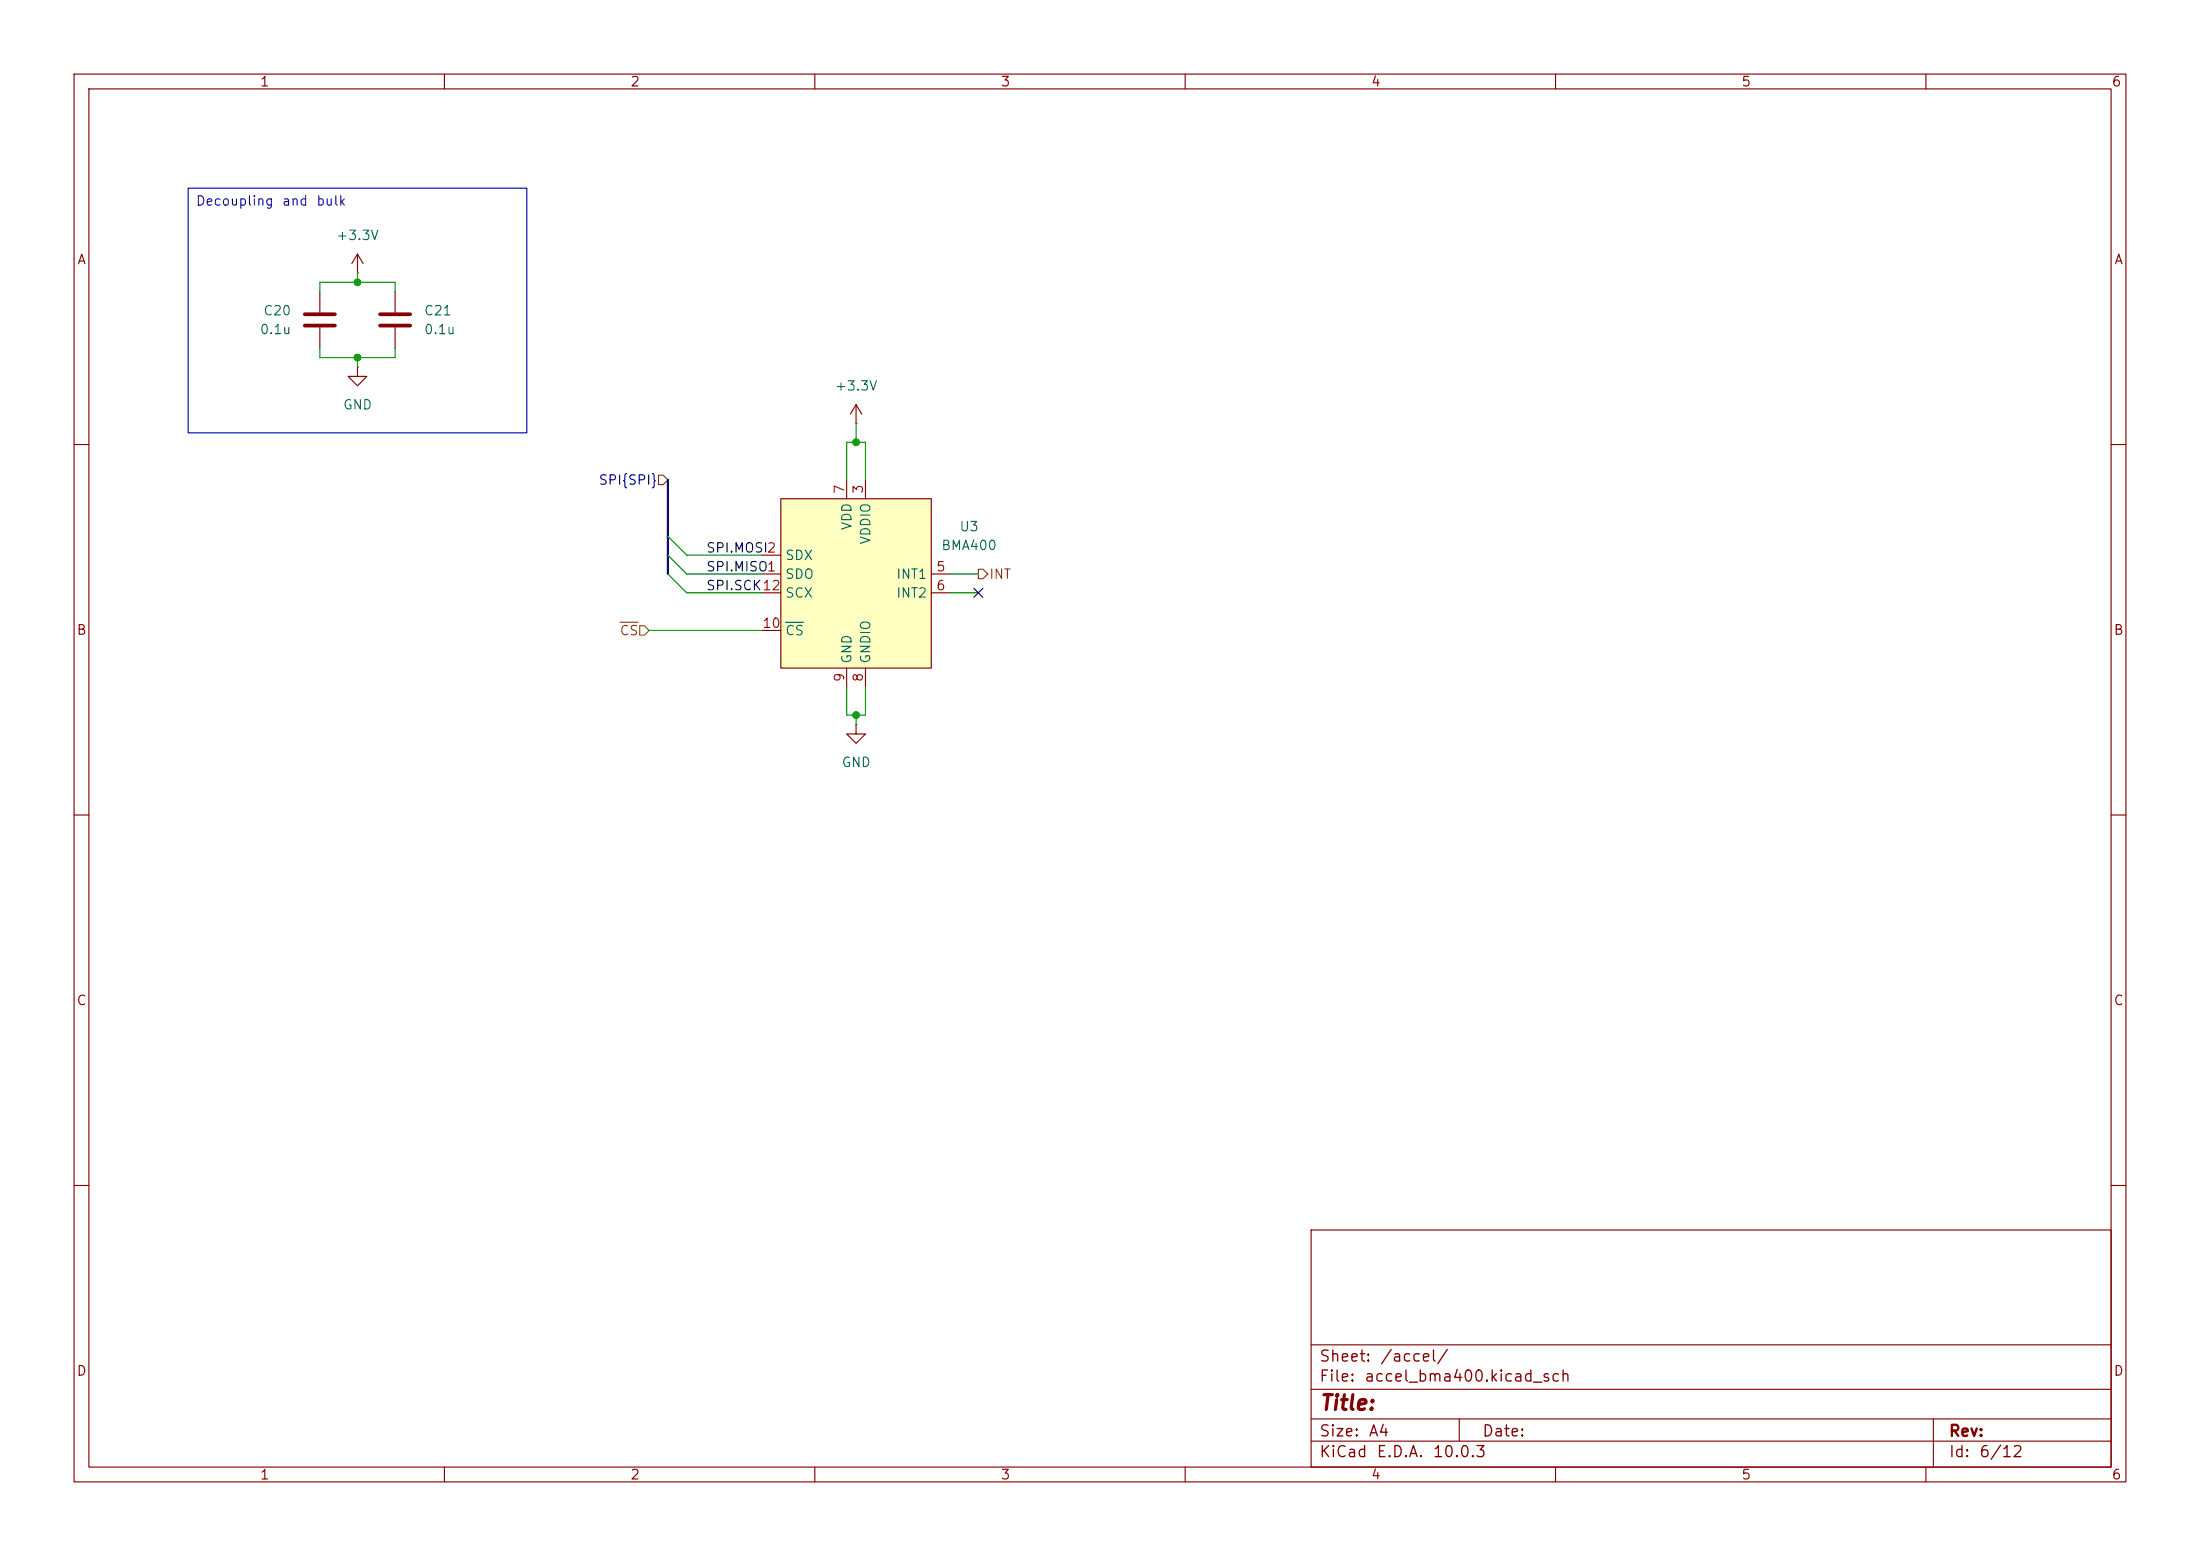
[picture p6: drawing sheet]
(kicad_sch
 (version 20260306)
 (generator "eeschema")
 (generator_version "10.0")
 (paper "A4")
 (lib_symbols
  (symbol "Device:C"
   (pin_numbers (hide yes))
   (pin_names
    (offset 0.254)) (exclude_from_sim no) (in_bom yes) (on_board yes)
   (in_pos_files yes)
   (duplicate_pin_numbers_are_jumpers no)
   (property "Reference" "C" (at 0.635 2.54 0) (show_name no) (do_not_autoplace no) (effects (font (size 1.27 1.27)) (justify left)))
   (property "Value" "C" (at 0.635 -2.54 0) (show_name no) (do_not_autoplace no) (effects (font (size 1.27 1.27)) (justify left)))
   (property "Footprint" "" (at 0.9652 -3.81 0) (show_name no) (do_not_autoplace no) (hide yes) (effects (font (size 1.27 1.27))))
   (property "Datasheet" "" (at 0 0 0) (show_name no) (do_not_autoplace no) (hide yes) (effects (font (size 1.27 1.27))))
   (property "Description" "Unpolarized capacitor" (at 0 0 0) (show_name no) (do_not_autoplace no) (hide yes) (effects (font (size 1.27 1.27))))
   (symbol "C_0_1"
    (polyline (pts (xy -2.032 0.762) (xy 2.032 0.762)) (stroke (width 0.508) (type default)) (fill (type none)))
    (polyline (pts (xy -2.032 -0.762) (xy 2.032 -0.762)) (stroke (width 0.508) (type default)) (fill (type none))))
   (symbol "C_1_1"
    (pin passive line (at 0 3.81 270) (length 2.794) (name "" (effects (font (size 1.27 1.27)))) (number "1" (effects (font (size 1.27 1.27)))))
    (pin passive line (at 0 -3.81 90) (length 2.794) (name "" (effects (font (size 1.27 1.27)))) (number "2" (effects (font (size 1.27 1.27))))))
   (embedded_fonts no))
  (symbol "picowalker:BMA400" (exclude_from_sim no) (in_bom yes) (on_board yes)
   (in_pos_files yes)
   (duplicate_pin_numbers_are_jumpers no)
   (property "Reference" "U" (at 7.112 1.27 0) (show_name no) (do_not_autoplace no) (effects (font (size 1.27 1.27))))
   (property "Value" "BMA400" (at 7.62 -1.27 0) (show_name no) (do_not_autoplace no) (effects (font (size 1.27 1.27))))
   (property "Footprint" "" (at 0 0 0) (show_name no) (do_not_autoplace no) (hide yes) (effects (font (size 1.27 1.27))))
   (property "Datasheet" "" (at 0 0 0) (show_name no) (do_not_autoplace no) (hide yes) (effects (font (size 1.27 1.27))))
   (property "Description" "" (at 0 0 0) (show_name no) (do_not_autoplace no) (hide yes) (effects (font (size 1.27 1.27))))
   (symbol "BMA400_1_1"
    (rectangle (start -10.16 -3.81) (end 10.16 -26.67) (stroke (width 0) (type solid)) (fill (type background)))
    (pin passive line (at -12.7 -13.97 0) (length 2.54) (name "SDO" (effects (font (size 1.27 1.27)))) (number "1" (effects (font (size 1.27 1.27)))))
    (pin passive line (at -12.7 -11.43 0) (length 2.54) (name "SDX" (effects (font (size 1.27 1.27)))) (number "2" (effects (font (size 1.27 1.27)))))
    (pin passive line (at 1.27 -1.27 270) (length 2.54) (name "VDDIO" (effects (font (size 1.27 1.27)))) (number "3" (effects (font (size 1.27 1.27)))))
    (pin no_connect line (at -12.7 -6.35 0) (length 2.54) (hide yes) (name "NC" (effects (font (size 1.27 1.27)))) (number "4" (effects (font (size 1.27 1.27)))))
    (pin passive line (at 12.7 -13.97 180) (length 2.54) (name "INT1" (effects (font (size 1.27 1.27)))) (number "5" (effects (font (size 1.27 1.27)))))
    (pin passive line (at 12.7 -16.51 180) (length 2.54) (name "INT2" (effects (font (size 1.27 1.27)))) (number "6" (effects (font (size 1.27 1.27)))))
    (pin passive line (at -1.27 -1.27 270) (length 2.54) (name "VDD" (effects (font (size 1.27 1.27)))) (number "7" (effects (font (size 1.27 1.27)))))
    (pin passive line (at 1.27 -29.21 90) (length 2.54) (name "GNDIO" (effects (font (size 1.27 1.27)))) (number "8" (effects (font (size 1.27 1.27)))))
    (pin passive line (at -1.27 -29.21 90) (length 2.54) (name "GND" (effects (font (size 1.27 1.27)))) (number "9" (effects (font (size 1.27 1.27)))))
    (pin passive line (at -12.7 -21.59 0) (length 2.54) (name "~{CS}" (effects (font (size 1.27 1.27)))) (number "10" (effects (font (size 1.27 1.27)))))
    (pin no_connect line (at -12.7 -8.89 0) (length 2.54) (hide yes) (name "NC" (effects (font (size 1.27 1.27)))) (number "11" (effects (font (size 1.27 1.27)))))
    (pin passive line (at -12.7 -16.51 0) (length 2.54) (name "SCX" (effects (font (size 1.27 1.27)))) (number "12" (effects (font (size 1.27 1.27))))))
   (embedded_fonts no))
  (symbol "power:+3.3V"
   (power global)
   (pin_numbers (hide yes))
   (pin_names
    (offset 0) (hide yes)) (exclude_from_sim no) (in_bom yes) (on_board yes)
   (in_pos_files yes)
   (duplicate_pin_numbers_are_jumpers no)
   (property "Reference" "#PWR" (at 0 -3.81 0) (show_name no) (do_not_autoplace no) (hide yes) (effects (font (size 1.27 1.27))))
   (property "Value" "+3.3V" (at 0 3.556 0) (show_name no) (do_not_autoplace no) (effects (font (size 1.27 1.27))))
   (property "Footprint" "" (at 0 0 0) (show_name no) (do_not_autoplace no) (hide yes) (effects (font (size 1.27 1.27))))
   (property "Datasheet" "" (at 0 0 0) (show_name no) (do_not_autoplace no) (hide yes) (effects (font (size 1.27 1.27))))
   (property "Description" "Power symbol creates a global label with name \"+3.3V\"" (at 0 0 0) (show_name no) (do_not_autoplace no) (hide yes) (effects (font (size 1.27 1.27))))
   (symbol "+3.3V_0_1"
    (polyline (pts (xy -0.762 1.27) (xy 0 2.54)) (stroke (width 0) (type default)) (fill (type none)))
    (polyline (pts (xy 0 2.54) (xy 0.762 1.27)) (stroke (width 0) (type default)) (fill (type none)))
    (polyline (pts (xy 0 0) (xy 0 2.54)) (stroke (width 0) (type default)) (fill (type none))))
   (symbol "+3.3V_1_1"
    (pin power_in line (at 0 0 90) (length 0) (name "" (effects (font (size 1.27 1.27)))) (number "1" (effects (font (size 1.27 1.27))))))
   (embedded_fonts no))
  (symbol "power:GND"
   (power global)
   (pin_numbers (hide yes))
   (pin_names
    (offset 0) (hide yes)) (exclude_from_sim no) (in_bom yes) (on_board yes)
   (in_pos_files yes)
   (duplicate_pin_numbers_are_jumpers no)
   (property "Reference" "#PWR" (at 0 -6.35 0) (show_name no) (do_not_autoplace no) (hide yes) (effects (font (size 1.27 1.27))))
   (property "Value" "GND" (at 0 -3.81 0) (show_name no) (do_not_autoplace no) (effects (font (size 1.27 1.27))))
   (property "Footprint" "" (at 0 0 0) (show_name no) (do_not_autoplace no) (hide yes) (effects (font (size 1.27 1.27))))
   (property "Datasheet" "" (at 0 0 0) (show_name no) (do_not_autoplace no) (hide yes) (effects (font (size 1.27 1.27))))
   (property "Description" "Power symbol creates a global label with name \"GND\" , ground" (at 0 0 0) (show_name no) (do_not_autoplace no) (hide yes) (effects (font (size 1.27 1.27))))
   (symbol "GND_0_1"
    (polyline (pts (xy 0 0) (xy 0 -1.27) (xy 1.27 -1.27) (xy 0 -2.54) (xy -1.27 -1.27) (xy 0 -1.27)) (stroke (width 0) (type default)) (fill (type none))))
   (symbol "GND_1_1"
    (pin power_in line (at 0 0 270) (length 0) (name "" (effects (font (size 1.27 1.27)))) (number "1" (effects (font (size 1.27 1.27))))))
   (embedded_fonts no)))
 (text_box "Decoupling and bulk"
  (exclude_from_sim no)
  (at 25.4 25.4 0)
  (size 45.72 33.02)
  (margins 0.9525 0.9525 0.9525 0.9525)
  (stroke (width 0) (type solid))
  (fill (type none))
  (effects (font (size 1.27 1.27)) (justify left top)))
 (junction
  (at 115.57 96.52)
  (diameter 0)
  (color 0 0 0 0))
 (junction
  (at 115.57 59.69)
  (diameter 0)
  (color 0 0 0 0))
 (junction
  (at 48.26 38.1)
  (diameter 0)
  (color 0 0 0 0))
 (junction
  (at 48.26 48.26)
  (diameter 0)
  (color 0 0 0 0))
 (no_connect
  (at 132.08 80.01))
 (bus_entry
  (at 90.17 74.93)
  (size 2.54 2.54)
  (stroke (width 0) (type default)))
 (bus_entry
  (at 90.17 72.39)
  (size 2.54 2.54)
  (stroke (width 0) (type default)))
 (bus_entry
  (at 90.17 77.47)
  (size 2.54 2.54)
  (stroke (width 0) (type default)))
 (wire
  (pts (xy 116.84 64.77) (xy 116.84 59.69))
  (stroke (width 0) (type default)))
 (wire
  (pts (xy 114.3 96.52) (xy 115.57 96.52))
  (stroke (width 0) (type default)))
 (wire
  (pts (xy 43.18 48.26) (xy 48.26 48.26))
  (stroke (width 0) (type default)))
 (wire
  (pts (xy 115.57 97.79) (xy 115.57 96.52))
  (stroke (width 0) (type default)))
 (wire
  (pts (xy 128.27 77.47) (xy 132.08 77.47))
  (stroke (width 0) (type default)))
 (wire
  (pts (xy 43.18 46.99) (xy 43.18 48.26))
  (stroke (width 0) (type default)))
 (wire
  (pts (xy 53.34 38.1) (xy 48.26 38.1))
  (stroke (width 0) (type default)))
 (wire
  (pts (xy 87.63 85.09) (xy 102.87 85.09))
  (stroke (width 0) (type default)))
 (wire
  (pts (xy 53.34 46.99) (xy 53.34 48.26))
  (stroke (width 0) (type default)))
 (wire
  (pts (xy 116.84 92.71) (xy 116.84 96.52))
  (stroke (width 0) (type default)))
 (wire
  (pts (xy 53.34 48.26) (xy 48.26 48.26))
  (stroke (width 0) (type default)))
 (wire
  (pts (xy 114.3 64.77) (xy 114.3 59.69))
  (stroke (width 0) (type default)))
 (wire
  (pts (xy 114.3 92.71) (xy 114.3 96.52))
  (stroke (width 0) (type default)))
 (wire
  (pts (xy 92.71 74.93) (xy 102.87 74.93))
  (stroke (width 0) (type default)))
 (bus
  (pts (xy 90.17 74.93) (xy 90.17 77.47))
  (stroke (width 0) (type default)))
 (bus
  (pts (xy 90.17 64.77) (xy 90.17 72.39))
  (stroke (width 0) (type default)))
 (wire
  (pts (xy 128.27 80.01) (xy 132.08 80.01))
  (stroke (width 0) (type default)))
 (wire
  (pts (xy 53.34 39.37) (xy 53.34 38.1))
  (stroke (width 0) (type default)))
 (bus
  (pts (xy 90.17 72.39) (xy 90.17 74.93))
  (stroke (width 0) (type default)))
 (wire
  (pts (xy 43.18 38.1) (xy 48.26 38.1))
  (stroke (width 0) (type default)))
 (wire
  (pts (xy 116.84 59.69) (xy 115.57 59.69))
  (stroke (width 0) (type default)))
 (wire
  (pts (xy 114.3 59.69) (xy 115.57 59.69))
  (stroke (width 0) (type default)))
 (wire
  (pts (xy 116.84 96.52) (xy 115.57 96.52))
  (stroke (width 0) (type default)))
 (wire
  (pts (xy 48.26 38.1) (xy 48.26 36.83))
  (stroke (width 0) (type default)))
 (wire
  (pts (xy 115.57 57.15) (xy 115.57 59.69))
  (stroke (width 0) (type default)))
 (wire
  (pts (xy 48.26 48.26) (xy 48.26 49.53))
  (stroke (width 0) (type default)))
 (wire
  (pts (xy 92.71 80.01) (xy 102.87 80.01))
  (stroke (width 0) (type default)))
 (wire
  (pts (xy 43.18 39.37) (xy 43.18 38.1))
  (stroke (width 0) (type default)))
 (wire
  (pts (xy 92.71 77.47) (xy 102.87 77.47))
  (stroke (width 0) (type default)))
 (label "SPI.MOSI"
  (at 95.25 74.93 0)
  (effects (font (size 1.27 1.27)) (justify left bottom)))
 (label "SPI.SCK"
  (at 95.25 80.01 0)
  (effects (font (size 1.27 1.27)) (justify left bottom)))
 (label "SPI.MISO"
  (at 95.25 77.47 0)
  (effects (font (size 1.27 1.27)) (justify left bottom)))
 (hierarchical_label "INT"
  (shape output)
  (at 132.08 77.47 0)
  (effects (font (size 1.27 1.27)) (justify left)))
 (hierarchical_label "SPI{SPI}"
  (shape input)
  (at 90.17 64.77 180)
  (effects (font (size 1.27 1.27)) (justify right)))
 (hierarchical_label "~{CS}"
  (shape input)
  (at 87.63 85.09 180)
  (effects (font (size 1.27 1.27)) (justify right)))
 (symbol
  (lib_id "Device:C")
  (at 53.34 43.18 0)
  (unit 1)
  (body_style 1)
  (exclude_from_sim no)
  (in_bom yes)
  (on_board yes)
  (in_pos_files yes)
  (dnp no)
  (fields_autoplaced yes)
  (property "Reference" "C21" (at 57.15 41.9099 0) (show_name no) (do_not_autoplace no) (effects (font (size 1.27 1.27)) (justify left)))
  (property "Value" "0.1u" (at 57.15 44.4499 0) (show_name no) (do_not_autoplace no) (effects (font (size 1.27 1.27)) (justify left)))
  (property "Footprint" "Capacitor_SMD:C_0402_1005Metric" (at 54.3052 46.99 0) (hide yes) (show_name no) (do_not_autoplace no) (effects (font (size 1.27 1.27))))
  (property "Datasheet" "" (at 53.34 43.18 0) (hide yes) (show_name no) (do_not_autoplace no) (effects (font (size 1.27 1.27))))
  (property "Description" "Unpolarized capacitor" (at 53.34 43.18 0) (hide yes) (show_name no) (do_not_autoplace no) (effects (font (size 1.27 1.27))))
  (pin "2")
  (pin "1"))
 (symbol
  (lib_id "power:+3.3V")
  (at 48.26 36.83 0)
  (unit 1)
  (body_style 1)
  (exclude_from_sim no)
  (in_bom yes)
  (on_board yes)
  (in_pos_files yes)
  (dnp no)
  (fields_autoplaced yes)
  (property "Reference" "#PWR039" (at 48.26 40.64 0) (hide yes) (show_name no) (do_not_autoplace no) (effects (font (size 1.27 1.27))))
  (property "Value" "+3.3V" (at 48.26 31.75 0) (show_name no) (do_not_autoplace no) (effects (font (size 1.27 1.27))))
  (property "Footprint" "" (at 48.26 36.83 0) (hide yes) (show_name no) (do_not_autoplace no) (effects (font (size 1.27 1.27))))
  (property "Datasheet" "" (at 48.26 36.83 0) (hide yes) (show_name no) (do_not_autoplace no) (effects (font (size 1.27 1.27))))
  (property "Description" "Power symbol creates a global label with name \"+3.3V\"" (at 48.26 36.83 0) (hide yes) (show_name no) (do_not_autoplace no) (effects (font (size 1.27 1.27))))
  (pin "1"))
 (symbol
  (lib_id "Device:C")
  (at 43.18 43.18 0)
  (mirror y)
  (unit 1)
  (body_style 1)
  (exclude_from_sim no)
  (in_bom yes)
  (on_board yes)
  (in_pos_files yes)
  (dnp no)
  (property "Reference" "C20" (at 39.37 41.9099 0) (show_name no) (do_not_autoplace no) (effects (font (size 1.27 1.27)) (justify left)))
  (property "Value" "0.1u" (at 39.37 44.4499 0) (show_name no) (do_not_autoplace no) (effects (font (size 1.27 1.27)) (justify left)))
  (property "Footprint" "Capacitor_SMD:C_0402_1005Metric" (at 42.2148 46.99 0) (hide yes) (show_name no) (do_not_autoplace no) (effects (font (size 1.27 1.27))))
  (property "Datasheet" "" (at 43.18 43.18 0) (hide yes) (show_name no) (do_not_autoplace no) (effects (font (size 1.27 1.27))))
  (property "Description" "Unpolarized capacitor" (at 43.18 43.18 0) (hide yes) (show_name no) (do_not_autoplace no) (effects (font (size 1.27 1.27))))
  (pin "2")
  (pin "1"))
 (symbol
  (lib_id "power:+3.3V")
  (at 115.57 57.15 0)
  (unit 1)
  (body_style 1)
  (exclude_from_sim no)
  (in_bom yes)
  (on_board yes)
  (in_pos_files yes)
  (dnp no)
  (fields_autoplaced yes)
  (property "Reference" "#PWR041" (at 115.57 60.96 0) (hide yes) (show_name no) (do_not_autoplace no) (effects (font (size 1.27 1.27))))
  (property "Value" "+3.3V" (at 115.57 52.07 0) (show_name no) (do_not_autoplace no) (effects (font (size 1.27 1.27))))
  (property "Footprint" "" (at 115.57 57.15 0) (hide yes) (show_name no) (do_not_autoplace no) (effects (font (size 1.27 1.27))))
  (property "Datasheet" "" (at 115.57 57.15 0) (hide yes) (show_name no) (do_not_autoplace no) (effects (font (size 1.27 1.27))))
  (property "Description" "Power symbol creates a global label with name \"+3.3V\"" (at 115.57 57.15 0) (hide yes) (show_name no) (do_not_autoplace no) (effects (font (size 1.27 1.27))))
  (pin "1"))
 (symbol
  (lib_id "picowalker:BMA400")
  (at 115.57 63.5 0)
  (unit 1)
  (body_style 1)
  (exclude_from_sim no)
  (in_bom yes)
  (on_board yes)
  (in_pos_files yes)
  (dnp no)
  (fields_autoplaced yes)
  (property "Reference" "U3" (at 130.81 71.0498 0) (show_name no) (do_not_autoplace no) (effects (font (size 1.27 1.27))))
  (property "Value" "BMA400" (at 130.81 73.5898 0) (show_name no) (do_not_autoplace no) (effects (font (size 1.27 1.27))))
  (property "Footprint" "picowalker:BOSCH_LGA-12_BMA400" (at 115.57 63.5 0) (hide yes) (show_name no) (do_not_autoplace no) (effects (font (size 1.27 1.27))))
  (property "Datasheet" "" (at 115.57 63.5 0) (hide yes) (show_name no) (do_not_autoplace no) (effects (font (size 1.27 1.27))))
  (property "Description" "" (at 115.57 63.5 0) (hide yes) (show_name no) (do_not_autoplace no) (effects (font (size 1.27 1.27))))
  (pin "7")
  (pin "8")
  (pin "11")
  (pin "6")
  (pin "12")
  (pin "4")
  (pin "10")
  (pin "2")
  (pin "1")
  (pin "9")
  (pin "3")
  (pin "5"))
 (symbol
  (lib_id "power:GND")
  (at 115.57 97.79 0)
  (unit 1)
  (body_style 1)
  (exclude_from_sim no)
  (in_bom yes)
  (on_board yes)
  (in_pos_files yes)
  (dnp no)
  (fields_autoplaced yes)
  (property "Reference" "#PWR042" (at 115.57 104.14 0) (hide yes) (show_name no) (do_not_autoplace no) (effects (font (size 1.27 1.27))))
  (property "Value" "GND" (at 115.57 102.87 0) (show_name no) (do_not_autoplace no) (effects (font (size 1.27 1.27))))
  (property "Footprint" "" (at 115.57 97.79 0) (hide yes) (show_name no) (do_not_autoplace no) (effects (font (size 1.27 1.27))))
  (property "Datasheet" "" (at 115.57 97.79 0) (hide yes) (show_name no) (do_not_autoplace no) (effects (font (size 1.27 1.27))))
  (property "Description" "Power symbol creates a global label with name \"GND\" , ground" (at 115.57 97.79 0) (hide yes) (show_name no) (do_not_autoplace no) (effects (font (size 1.27 1.27))))
  (pin "1"))
 (symbol
  (lib_id "power:GND")
  (at 48.26 49.53 0)
  (unit 1)
  (body_style 1)
  (exclude_from_sim no)
  (in_bom yes)
  (on_board yes)
  (in_pos_files yes)
  (dnp no)
  (fields_autoplaced yes)
  (property "Reference" "#PWR040" (at 48.26 55.88 0) (hide yes) (show_name no) (do_not_autoplace no) (effects (font (size 1.27 1.27))))
  (property "Value" "GND" (at 48.26 54.61 0) (show_name no) (do_not_autoplace no) (effects (font (size 1.27 1.27))))
  (property "Footprint" "" (at 48.26 49.53 0) (hide yes) (show_name no) (do_not_autoplace no) (effects (font (size 1.27 1.27))))
  (property "Datasheet" "" (at 48.26 49.53 0) (hide yes) (show_name no) (do_not_autoplace no) (effects (font (size 1.27 1.27))))
  (property "Description" "Power symbol creates a global label with name \"GND\" , ground" (at 48.26 49.53 0) (hide yes) (show_name no) (do_not_autoplace no) (effects (font (size 1.27 1.27))))
  (pin "1")))
